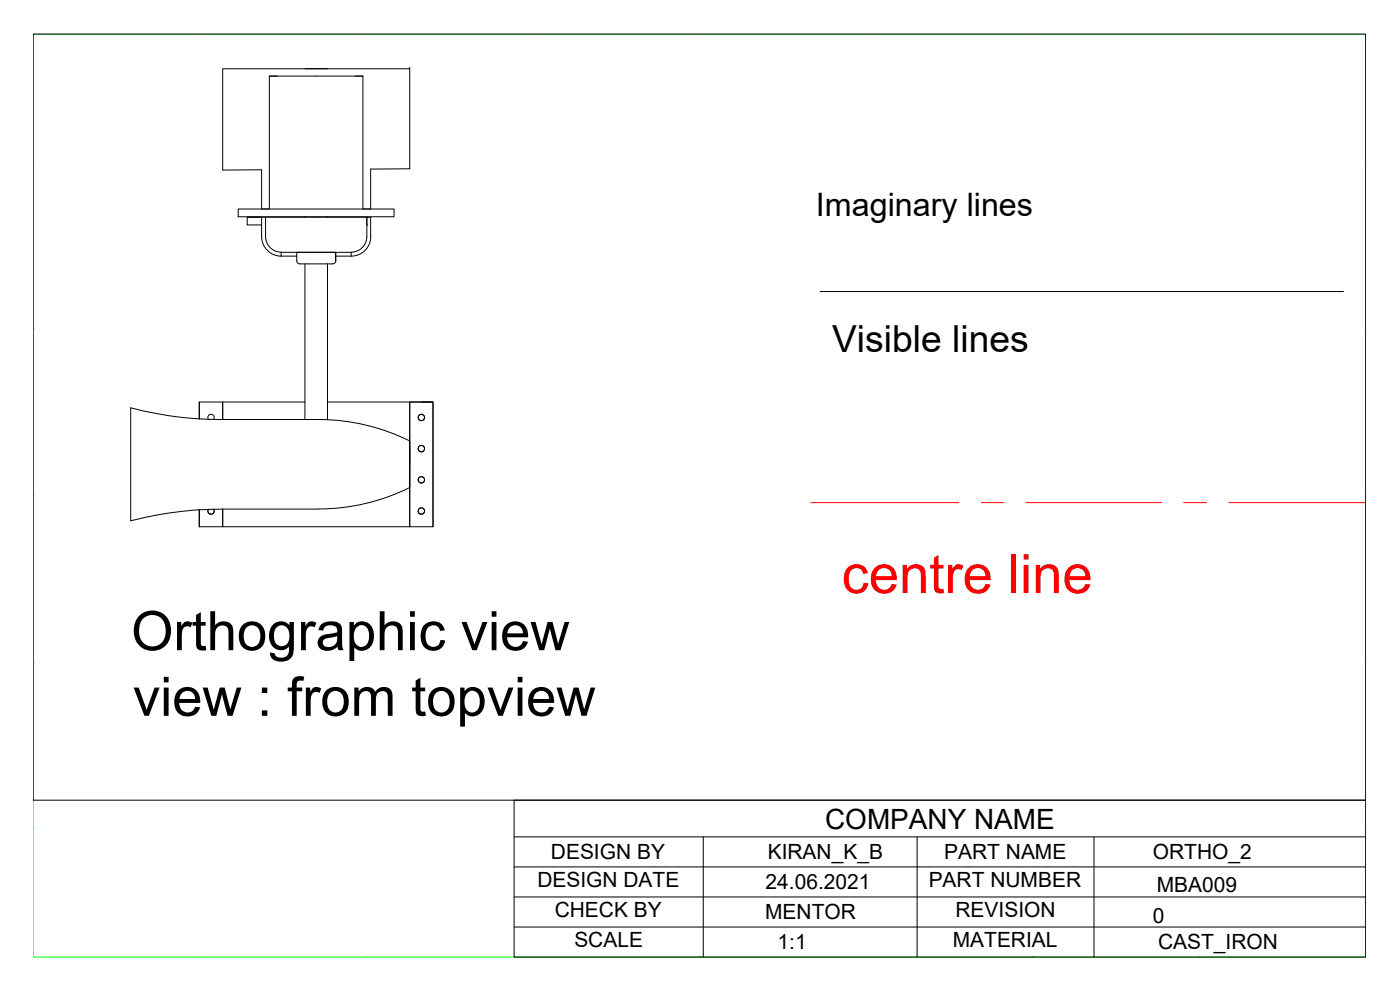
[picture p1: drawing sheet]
<svg xmlns="http://www.w3.org/2000/svg" width="420mm" height="297mm" viewBox="0 0 420 297" stroke-linecap="round" stroke-linejoin="round" font-family="sans-serif">
<!-- layer: template -->
<g fill="none" stroke="#0f0" stroke-width=".3">
<path d="M9.9 10.2h400v277h-400zM9.9 10.2h.1M59.9 10.2h.1M109.9 10.2h.1M159.9 10.2h.1M209.9 10.2h.1M259.9 10.2h.1M309.9 10.2h.1M359.9 10.2h.1M409.9 10.2h.1M9.9 48.7h.1M409.9 48.7h.1"/>
<path d="M9.9 98.7h.1M409.9 98.7h.1M9.9 148.7h.1M409.9 148.7h.1M9.9 198.7h.1M409.9 198.7h.1M9.9 248.7h.1M409.9 248.7h.1M9.9 287.2h.1M59.9 287.2h.1M109.9 287.2h.1M159.9 287.2h.1"/>
<path d="M209.9 287.2h.1M259.9 287.2h.1M309.9 287.2h.1M359.9 287.2h.1M409.9 287.2h.1"/>
</g>
<!-- layer: 0 -->
<g fill="none" stroke="#000" stroke-width=".3">
<path d="M9.9 10.2h400v229.9h-400zM91.5 20.6h6.8M123 20.2v30.4l-11.8 .1v12h-2.3v-39.9h-28.1v39.9h-2.3v-11.8l-11.7 .1v-30.4h56.2M71.5 62.7h46.8v2.3h-46.8zM74.6 65.2h3.5M78.5 65.2h32.7v5.8a5.8 5.8 0 0 1-5.8 5.8M78.5 65.2v5.8a5.9 5.9 0 0 0 5.9 5.8M78.5 65.2h-4.3v2.3h4.3M79.7 65.2v5.8a4.7 4.7 0 0 0 4.7 4.7M89.1 76.8h-4.7v-1.1h21v1.1M90 79.2h9.8M91.5 65v.2"/>
<path d="M91.5 79.2v46.7M98.3 65v.2M98.3 79.2v46.7M100.7 78.2v-2.5v2.5M100.7 75.7h-11.6v2.5a.95 .95 0 0 0 .9 1M100.7 76.8h4.7M100.8 78.2a.95 .95 0 0 1-1 1M110.1 65.2v5.8a4.7 4.7 0 0 1-4.7 4.7M110.1 67.5h.1M246.1 87.5h157.1M59.8 120.6v5.1v-5.1h31.7M62.5 125.8a.95 .95 0 0 1 .9-1.5 .95 .95 0 0 1 .7 1.5"/>
<path d="M66.8 125.9h28.8a61.4 61.4 0 0 1 27.4 6.4M66.8 125.9a103.5 103.5 0 0 1-27.6-3.5v33.9a109.3 109.3 0 0 1 27.6-3.5M66.8 120.6v5.3M98.3 120.6h31.6v37.4h-70.1v-5M123 120.6v37.4v-37.4h6.9v37.4M126.4 120.6h3.5M64.1 152.8a.95 .95 0 0 1-.7 1.5 .95 .95 0 0 1-.9-1.5M66.8 152.8v5.2M66.8 152.8h28.8M123 146.3a61.4 61.4 0 0 1-27.4 6.4M154.3 240.1h255.6v47.1h-255.6zM154.3 251.1h255.6"/>
<path d="M211.1 251.1v36.1M275.2 251.1v36.1M328.3 251.1v36.1M154.3 260.1h255.6M154.3 269.1h255.6M154.3 278.1h255.6"/>
<circle cx="126.5" cy="125.3" r=".95"/>
<circle cx="126.5" cy="134.6" r=".95"/>
<circle cx="126.5" cy="153.3" r=".95"/>
<circle cx="126.5" cy="144" r=".95"/>
</g>
<!-- layer: line -->
<path d="M243.4 150.8h44.4M294.5 150.8h6.8M308 150.8h40.6M355.3 150.8h6.8M368.8 150.8h41" fill="none" stroke="#f00" stroke-width=".3"/>
<text font-size="16.3" fill="#f00" x="252.6" y="177.9">centre line</text>
<g font-size="16.3">
<text x="39.4" y="195.1">Orthographic view</text>
<text x="39.9" y="214.8">view : from topview</text>
</g>
<text font-size="11.2" x="249.7" y="105.6">Visible lines</text>
<text font-size="9.7" x="244.9" y="64.9">Imaginary lines</text>
<text font-size="8.4" x="247.6" y="248.6">COMPANY NAME</text>
<g font-size="6.3">
<text x="165.3" y="257.9">DESIGN BY</text>
<text x="230.4" y="257.7">KIRAN_K_B</text>
<text x="283.4" y="257.9">PART NAME</text>
<text x="346" y="257.9">ORTHO_2</text>
<text x="161.3" y="266.2">DESIGN DATE</text>
<text x="229.8" y="266.6">24.06.2021</text>
<text x="278.7" y="266.1">PART NUMBER</text>
<text x="347.2" y="267.7">MBA009</text>
<text x="166.5" y="275.2">CHECK BY</text>
<text x="229.6" y="275.7">MENTOR</text>
<text x="286.8" y="275.2">REVISION</text>
<text x="346" y="276.9">0</text>
<text x="172.4" y="284.2">SCALE</text>
<text x="233.4" y="284.7">1:1</text>
<text x="285.9" y="284.2">MATERIAL</text>
<text x="347.5" y="284.7">CAST_IRON</text>
</g>
</svg>
